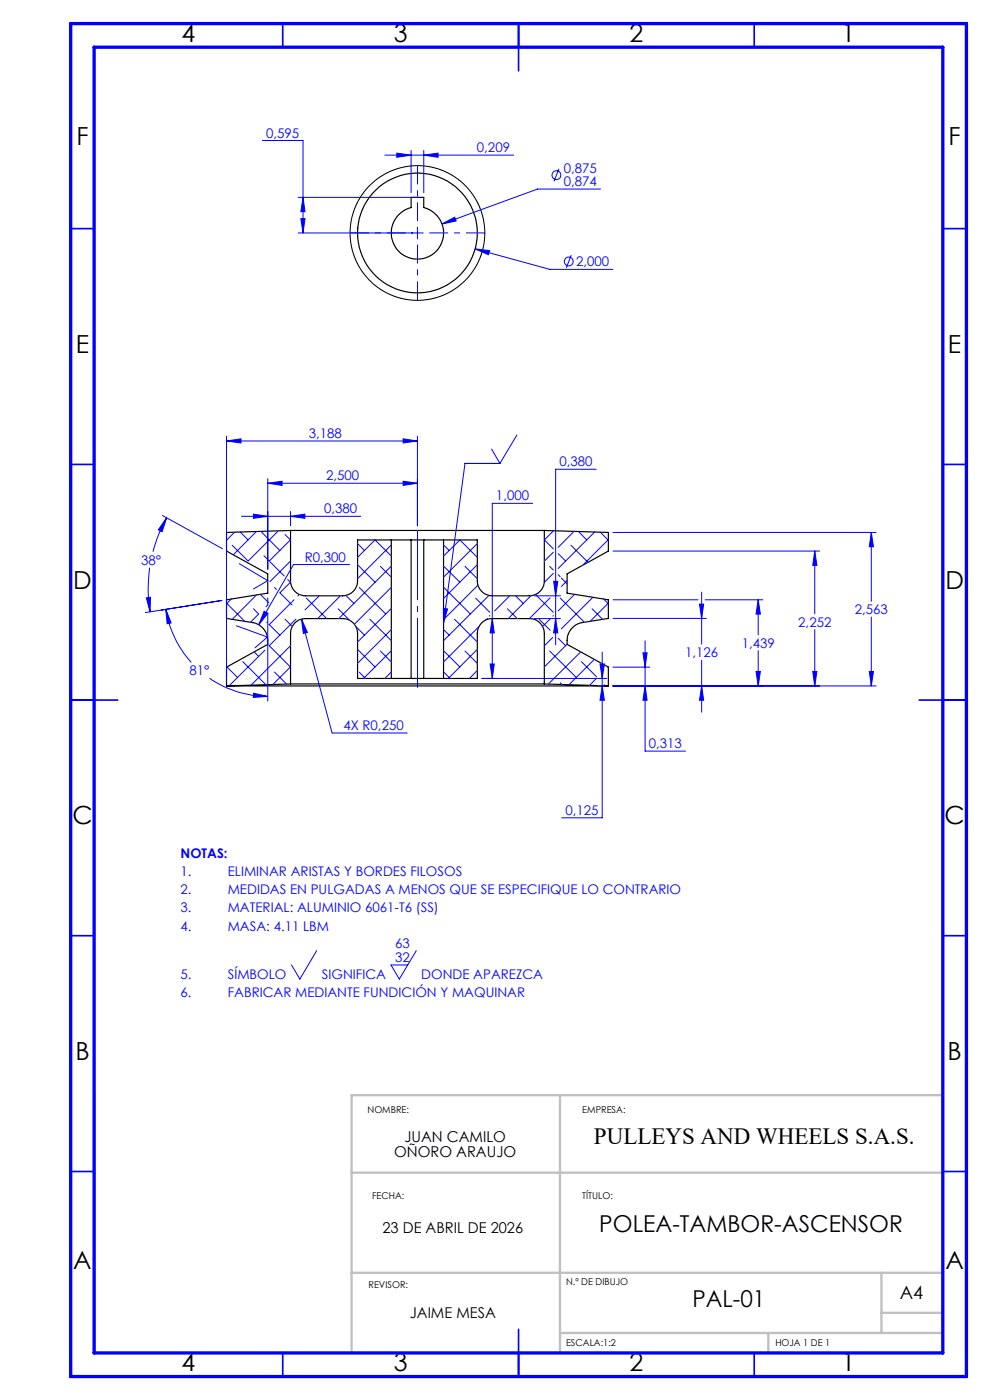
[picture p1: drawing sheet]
<svg xmlns="http://www.w3.org/2000/svg" width="210mm" height="297mm" viewBox="0 0 210 297" stroke-linecap="round" stroke-linejoin="round" font-family="sans-serif">
<circle cx="88.5" cy="49.4" r="14.3" fill="none" stroke="#000" stroke-width=".21"/>
<g fill="none" stroke="#000" stroke-width=".25">
<path d="M87.2 41.9h2.7v2.1a5.6 5.6 0 0 1 3.2 8.6 5.6 5.6 0 0 1-9.1 0 5.6 5.6 0 0 1 3.2-8.6zM61.6 112.5h53.9M61.6 112.5v10.7a3.2 3.2 0 0 0 3.2 3.2h7.9a3.2 3.2 0 0 0 3.1-3.2v-8.7h7.2M61.6 112.5l-13.6 .5v3.9l8.8 4.8v4.1l-8.8 1.4v4l5.6 .9a4 4 0 0 1 3.2 4.6l-8.8 4.8v4M83 114.5h4.2M83 114.5v29.4M87.2 114.5v29.4M87.2 114.5h2.7M89.9 114.5h4.2M89.9 114.5v29.4M94.1 114.5v29.4M115.5 112.5v10.7a3.2 3.2 0 0 1-3.2 3.2h-7.9a3.2 3.2 0 0 1-3.2-3.2v-8.7h-7.1"/>
<path d="M115.5 112.5l13.5 .5v3.9l-8.7 4.8v4.1l8.7 1.4v4l-5.5 .9a4 4 0 0 0-3.2 4.6l8.7 4.8v4M48 145.5h81M61.6 145.1h53.9M61.6 145.1l-13.6 .4M83 143.9h4.2M83 143.9h-7.2v-9.5a3.1 3.1 0 0 0-3.1-3.2h-7.9a3.1 3.1 0 0 0-3.2 3.2v10.7M87.2 143.9h2.7M89.9 143.9h4.2M94.1 143.9h7.1v-9.5a3.1 3.1 0 0 1 3.2-3.2h7.9a3.1 3.1 0 0 1 3.2 3.2v10.7M115.5 145.1l13.5 .4"/>
<circle cx="88.5" cy="49.4" r="12.7"/>
</g>
<g fill="none" stroke="#00f" stroke-width=".21">
<path d="M55.7 29.8h8.6v19.6M81.6 32.9h27.4M84.2 32.5l3 .4-3 .5zM87.2 31.9v9M89.9 32.9l3-.4v.9zM89.9 31.9v9M118.6 35.8l-1.1 2.7M63.3 41.9h25.6M63.3 49.4h26.5M63.8 46.4h.9l-.4 3zM64.3 41.9l.4 3h-.9zM88.5 48.2v2.5"/>
<path d="M93.8 47.5l2.6-1.4 .4 .8zM100.8 52.8l3.1 .4-.3 .8zM100.8 52.8l15.8 4.3h13.4M121.2 54.1l-1.1 2.7M127.4 40.1h-13.4l-20.2 7.4M48 93.6l3.1-.5v.9zM48 92.5v52M48 93.6h40.5M85.5 93.1l3 .5-3 .4zM88.5 92.5v19M104.3 95.3l1.7 3M106 98.3h-7.4l-4.5 33.8"/>
<path d="M109.6 92.3l-3.6 6M126.5 99.6h-8.6v37.2M34.5 109.4l12.7 7M35.3 109.9l-.9 2.9-.8-.4zM35.3 109.9a29.9 29.9 0 0 0-2.8 7.1M49.2 115.7l3.4 3.3M49.8 112.9l-1.8 1.7M50.8 119.6l6 3.6-3 1.8M50.9 112.9l1.7 1.6M51.2 109.5h25.3M53.8 109.1l3 .4-3 .5zM54.4 112.7l-4.9 5"/>
<path d="M55.3 112.7l4.1 4.1M56 117.9l1.1 1.1M56.8 102.5l3-.4v.9zM56.8 101.5v19.3M56.8 102.5h31.7M57.3 119.2l3 3M59.1 112.6l-6.4 6.4M60.5 113.4l1.1 1.1M61.6 109.5l3.1-.4v.9zM61.6 114.5l-4.5 4.5M61.6 119l-4.3 4.4M61.6 108.5v3"/>
<path d="M74.2 119.8h-11.9l-7.4 12.7M75.8 119.8l3.8 3.7M75.8 115.3l1.5 1.5M83 118l-3.4-3.5-3.8 3.7M83 115.6l-7.2 7.2M85.5 102.1l3 .4-3 .5zM94.1 118l3.4-3.5 3.7 3.7M94.1 115.6l1.2 1.2M101.2 119.8l-7.1 7.2M101.2 115.3l-7.1 7.1M113 106.8h-8.6v37.1M115.5 114.5l1.9 1.9"/>
<path d="M117.4 112.6l-1.9 1.9M117.4 117.2l-1.9 1.9M118.4 117.4l1.6 1.6M121.1 115.7l3.6 3.6M121.8 112.7l-3.4 3.4M122.7 112.7l1.8 1.8M126.2 112.9l-7.8 7.7M127.3 112.9l1.7 1.7M129 114.5l-5.4 5.4M130 113h55.8M130 116.9h43.8M172.8 116.9l.5 3h-.9z"/>
<path d="M172.8 116.9v13.3M184.8 113l.5 3h-.9zM184.8 113v14.6M31 126.8l.9-.1-.1 3.1zM31.7 120.4a31.2 31.2 0 0 0 .1 9.4M35.2 129.3l1.1 2.8-.8 .2zM35.2 129.3a22.4 22.4 0 0 0 5.4 11.2M47.1 127.4l-16.3 2.6M48 127.9l3.9 3.9M49.1 127.1l-1.1 1M50.1 132.7l6.6 2.4-2.6 2.3M53.8 129.1l1.1 1.1"/>
<path d="M53.9 138.3l1 .9M54.4 126.2l-5.2 5.2M54.8 130.3l-1.7 1.7M55.2 126.1l1.8 1.8M56 129.7l.8 .4-1.9 2.4zM56.2 137.9l-7.6 7.6M56.6 132l.1 .1M56.7 128.4l-.3 .3M56.8 126.9v1.6M56.8 130v18.7M57.1 136.9l4.5 4.6-3.7 3.7M57.1 132.5l2.3 2.3"/>
<path d="M58.2 124.6l.4 .5M59.4 125.8l2.5 2.5M60.5 131.4l1.5 1.5M61 122.9l.6 .6-2.2 2.2M61.6 137l-8.3 8.3M61.8 127.8l-4.7 4.7M62.4 127.2l-.5 .5M62.8 131.4l-5.7 5.6M63.5 126.1l-.3 .3M64 131.3l1.2 2.9-.9 .2zM64 131.3l6.4 24.2h16M65 126.9l4.3 4.3"/>
<path d="M67.7 126.4l-3 3M71.7 129.1l2.5 2.5M72.2 126.4l-4.8 4.8M73.4 126.3l1.7 1.7M75.5 132.9l1.8 1.9M75.8 137.8l3.8 3.7M76.2 124.6l5.6 5.6M78.5 131.4l4.5 4.5M80.7 138.1l2.3 2.3M80.7 120.2l2.3 2.2M82.9 126.9l.1 .1M83 120.1l-11.1 11.1"/>
<path d="M83 124.6l-7.8 7.8M83 129.1l-7.2 7.1M83 133.6l-7.2 7.1M83 138l-5.9 5.9M94.1 129.1l.8 .1-.8 2.9zM94.1 138l3.4 3.5M94.1 133.6l1.2 1.2M94.1 120.1l3.4 3.4M94.2 124.6l5.6 5.6M96.4 131.4l4.8 4.8M98.6 138.1l2.6 2.6M98.6 120.2l2.6 2.6"/>
<path d="M100.9 126.9l3 3M101.2 137.8l-6.1 6.1M101.4 124.1l-7.3 7.3M101.6 132.9l-7.5 7.5M103.2 131.3l-.3 .3M103.4 131.2h.1M103.7 126.3l-9.6 9.6M103.9 130.6l-.1 .1M104.4 131.2l.4 3.1h-.8zM107.6 129.1l2.1 2.1M108.1 126.4l-3.2 3.2M109.4 126.4l1.6 1.6"/>
<path d="M112.6 126.4l-4.8 4.8M113.3 126.4h5.6M113.3 131.2h5.6M113.6 126.1l3.8 3.8M114.4 131.4l2.3 2.3M115.5 123.5h.1M116.6 138.1l5.6 5.6M116.6 120.2l.8 .7M116.7 126.8l-4.4 4.4M116.7 131.3l-1.6 1.6M117.2 135.3l-1.7 1.7M117.4 121.6l-1.9 1.9"/>
<path d="M117.4 130.6l-.1 .1M117.4 123.3h.9l-.4 3.1zM117.9 131.2l.4 3.1h-.9zM118.4 135.4l1.6 1.6M118.4 121.9l.4 .4M118.9 126.9l5.1 5.1M119.1 122.6l1.2 1.3M120.3 123.2l-1.2 1.2M120.3 136.7l-4.8 4.8M121.9 126.1l-3.5 3.5M123.2 138.3l-6.9 6.8M125.6 129.1l2.2 2.3"/>
<path d="M125.8 126.7l-6.7 6.7M126.1 139.9l-5.4 5.3M127.7 138.3v35.2h-8.6M128 127.1l1 .9M129 127.9l-3.8 3.9M130 131.2h19.8M130 127.2h18.1M136.4 138.5h.9l-.5 3zM136.8 136v23.3h8.6M148.4 128.2h.9l-.5 3zM148.8 125.6v11.1M149.6 127.2h12.2"/>
<path d="M160.8 127.2l.5 3.1h-.9zM160.8 127.2v7.5M160.8 138v7.5M172.8 133.6v11.9M184.8 130.9v14.6M44.4 143.9a21.8 21.8 0 0 0 12.4 3.8M48.1 141.5l-.1 .1M48.2 141.5l2.2 2.2M51.5 140.4l4.9 4.8M53.8 147.1l3 .6-3.1 .3zM58.2 142.6l2.5 2.5M76.2 142.6l1.3 1.3"/>
<path d="M83 142.6l-1.4 1.3M94.2 142.6l1.3 1.3M101.2 142.2l-1.6 1.7M102.2 143.9h26.5M104 140.9h.8l-.4 3zM118.9 144.8l.3 .4M123.3 140.4l3.2 3.2M126.5 143.9l-1.4 1.5M126.8 145.5h1.2M127.3 140.9h.9l-.5 3zM127.7 145.5l.5 3.1h-.9zM128.2 145.3l.3 .2"/>
<path d="M128.9 141.5h.1M130 145.5h55.8M130 141.5h7.8M136.8 145.5l.5 3.1h-.9zM148.8 145.5l.5 3.1h-.9zM148.8 140v11.1M160.4 142.4h.9l-.5 3.1zM172.4 142.4h.9l-.5 3.1zM184.4 142.4h.9l-.5 3.1zM67.2 201.7l-3.6 6-1.8-3M88.3 201.7l-3.6 6-1.8-3h3.6"/>
<circle cx="118" cy="37.2" r=".93"/>
<circle cx="120.7" cy="55.5" r=".94"/>
</g>
<path d="M86.1 49.4h-11.8M88.6 46.9v-11.8M88.6 51.9v11.8M91.1 49.4h11.7" fill="none" stroke="#00f" stroke-width=".21" stroke-dasharray="15.2 1.3 1.3 1.3" stroke-dashoffset="11.3" stroke-linecap="butt"/>
<path d="M88.6 145.9v-33.4" fill="none" stroke="#00f" stroke-width=".21" stroke-dasharray="15.2 1.3 1.3 1.3" stroke-dashoffset=".5" stroke-linecap="butt"/>
<path d="M200 238.2v48.8M205 248.5v43.5" fill="none" stroke="#c0c0c0" stroke-width=".21"/>
<path d="M20 231.8v55.2M118.8 232.3v54.7M200 232.3h-125.4v54.7M74.6 248.8h125.4M74.6 270h125.4M187 270v12.8M187 278.5h13M118.8 282.8h81.2M163 282.8v4.2" fill="none" stroke="#c0c0c0" stroke-width=".5"/>
<g fill="none" stroke="#00f" stroke-width=".35">
<path d="M60 5v5M110 5v10M160 5v5M15 48.5h5M200 48.5h5M15 98.5h5M200 98.5h5M15 148.5h10M195 148.5h10M15 198.5h5M200 198.5h5M15 248.5h5"/>
<path d="M200 248.5h5M60 287v5M110 282v10M160 287v5"/>
</g>
<path d="M15 5h190v287h-190zM20 10h180v277h-180z" fill="none" stroke="#00f" stroke-width=".7"/>
<g fill="#00f">
<path d="M64 131.3l1.2 2.9-.9 .2zM94.1 129.1l.8 .1-.8 2.9z"/>
<path d="M93.8 47.5l3-.6-.4-.8zM89.9 32.9l3-.4v.9zM84.2 32.5l3 .4-3 .5zM64.3 41.9l.4 3h-.9zM63.8 46.4h.9l-.4 3zM100.8 52.8l2.8 1.2 .3-.8zM56 129.7l-1.1 2.8 1.9-2.4zM85.5 93.1l3 .5-3 .4zM48 93.6l3.1-.5v.9zM35.3 109.9l-.9 2.9-.8-.4zM31 126.8l.9-.1-.1 3.1zM184.4 142.4h.9l-.5 3.1zM184.8 113l.5 3h-.9zM136.8 145.5l.5 3.1h-.9zM136.4 138.5h.9l-.5 3zM148.8 145.5l.5 3.1h-.9zM148.4 128.2h.9l-.5 3zM160.4 142.4h.9l-.5 3.1zM160.8 127.2l.5 3.1h-.9zM172.4 142.4h.9l-.5 3.1zM172.8 116.9l.5 3h-.9zM117.4 123.3h.9l-.4 3.1zM117.9 131.2l.4 3.1h-.9zM104 140.9h.8l-.4 3zM104.4 131.2l.4 3.1h-.8zM127.7 145.5l.5 3.1h-.9zM127.3 140.9h.9l-.5 3zM35.2 129.3l1.1 2.8-.8 .2zM53.8 147.1l3 .6-3.1 .3zM56.8 102.5l3-.4v.9zM85.5 102.1l3 .4-3 .5zM53.8 109.1l3 .4-3 .5zM61.6 109.5l3.1-.4v.9z"/>
</g>
<g font-size="5.3">
<text x="38.5" y="8.9">4</text>
<text x="83.5" y="8.9">3</text>
<text x="133.5" y="8.9">2</text>
<text x="178.5" y="8.9">1</text>
<text x="16.2" y="30.7">F</text>
<text x="201.2" y="30.7">F</text>
<text x="16.1" y="74.9">E</text>
<text x="201.1" y="74.9">E</text>
<text x="15.5" y="124.9">D</text>
<text x="200.5" y="124.9">D</text>
<text x="15.4" y="174.9">C</text>
<text x="200.4" y="174.9">C</text>
<text x="16" y="224.9">B</text>
<text x="201" y="224.9">B</text>
<text x="15.5" y="269.2">A</text>
<text x="200.5" y="269.2">A</text>
<text x="38.5" y="290.9">4</text>
<text x="83.5" y="290.9">3</text>
<text x="133.5" y="290.9">2</text>
<text x="178.5" y="290.9">1</text>
</g>
<g font-size="4.9">
<text x="126" y="242.7">PULLEYS AND WHEELS S.A.S.</text>
<text x="127.1" y="261.4">POLEA-TAMBOR-ASCENSOR</text>
<text x="146.9" y="277.3">PAL-01</text>
</g>
<text font-size="3.9" x="190.9" y="275.5">A4</text>
<g font-size="3.2">
<text x="83.6" y="245.5">OÑORO ARAUJO</text>
<text x="85.8" y="242.4">JUAN CAMILO</text>
<text x="81.1" y="261.7">23 DE ABRIL DE 2026</text>
<text x="86.9" y="279.6">JAIME MESA</text>
</g>
<g font-size="2.8" fill="#00f">
<text x="56.5" y="29.2">0,595</text>
<text x="101.2" y="32.3">0,209</text>
<text x="119.6" y="36.6">0,875</text>
<text x="119.6" y="39.5">0,874</text>
<text x="122.2" y="56.5">2,000</text>
<text x="65.5" y="92.9">3,188</text>
<text x="69.2" y="101.9">2,500</text>
<text x="118.7" y="98.9">0,380</text>
<text x="105.2" y="106.2">1,000</text>
<text x="68.7" y="108.9">0,380</text>
<text x="29.9" y="119.8">38°</text>
<text x="64.7" y="119.1">R0,300</text>
<text x="181.3" y="130.3">2,563</text>
<text x="157.3" y="137.4">1,439</text>
<text x="169.3" y="132.9">2,252</text>
<text x="40.2" y="143.3">81°</text>
<text x="145.3" y="139.4">1,126</text>
<text x="72.8" y="154.9">4X R0,250</text>
<text x="137.6" y="158.7">0,313</text>
<text x="119.9" y="172.9">0,125</text>
<text x="38.3" y="182.1">NOTAS:</text>
<text x="38.3" y="185.9">1.</text>
<text x="48.3" y="185.9">ELIMINAR ARISTAS Y BORDES FILOSOS</text>
<text x="38.3" y="189.8">2.</text>
<text x="48.3" y="189.8">MEDIDAS EN PULGADAS A MENOS QUE SE ESPECIFIQUE LO CONTRARIO</text>
<text x="38.3" y="193.6">3.</text>
<text x="38.3" y="197.4">4.</text>
<text x="48.3" y="193.6">MATERIAL: ALUMINIO 6061-T6 (SS)</text>
<text x="48.3" y="197.4">MASA: 4.11 LBM</text>
<text x="83.8" y="201">63</text>
<text x="38.3" y="207.7">5.</text>
<text x="48.3" y="207.7">SÍMBOLO</text>
<text x="68.3" y="207.7">SIGNIFICA</text>
<text x="83.8" y="204.1">32</text>
<text x="89.4" y="207.7">DONDE APAREZCA</text>
<text x="38.3" y="211.5">6.</text>
<text x="48.3" y="211.5">FABRICAR MEDIANTE FUNDICIÓN Y MAQUINAR</text>
</g>
<g font-size="2">
<text x="78" y="236.2">NOMBRE:</text>
<text x="123.5" y="236.2">EMPRESA:</text>
<text x="78.9" y="254.4">FECHA:</text>
<text x="123.5" y="254.4">TÍTULO:</text>
<text x="78.2" y="273.3">REVISOR:</text>
<text x="120.1" y="272.5">N.º DE DIBUJO</text>
<text x="120.1" y="285.6">ESCALA:1:2</text>
<text x="164.5" y="285.6">HOJA 1 DE 1</text>
</g>
</svg>
